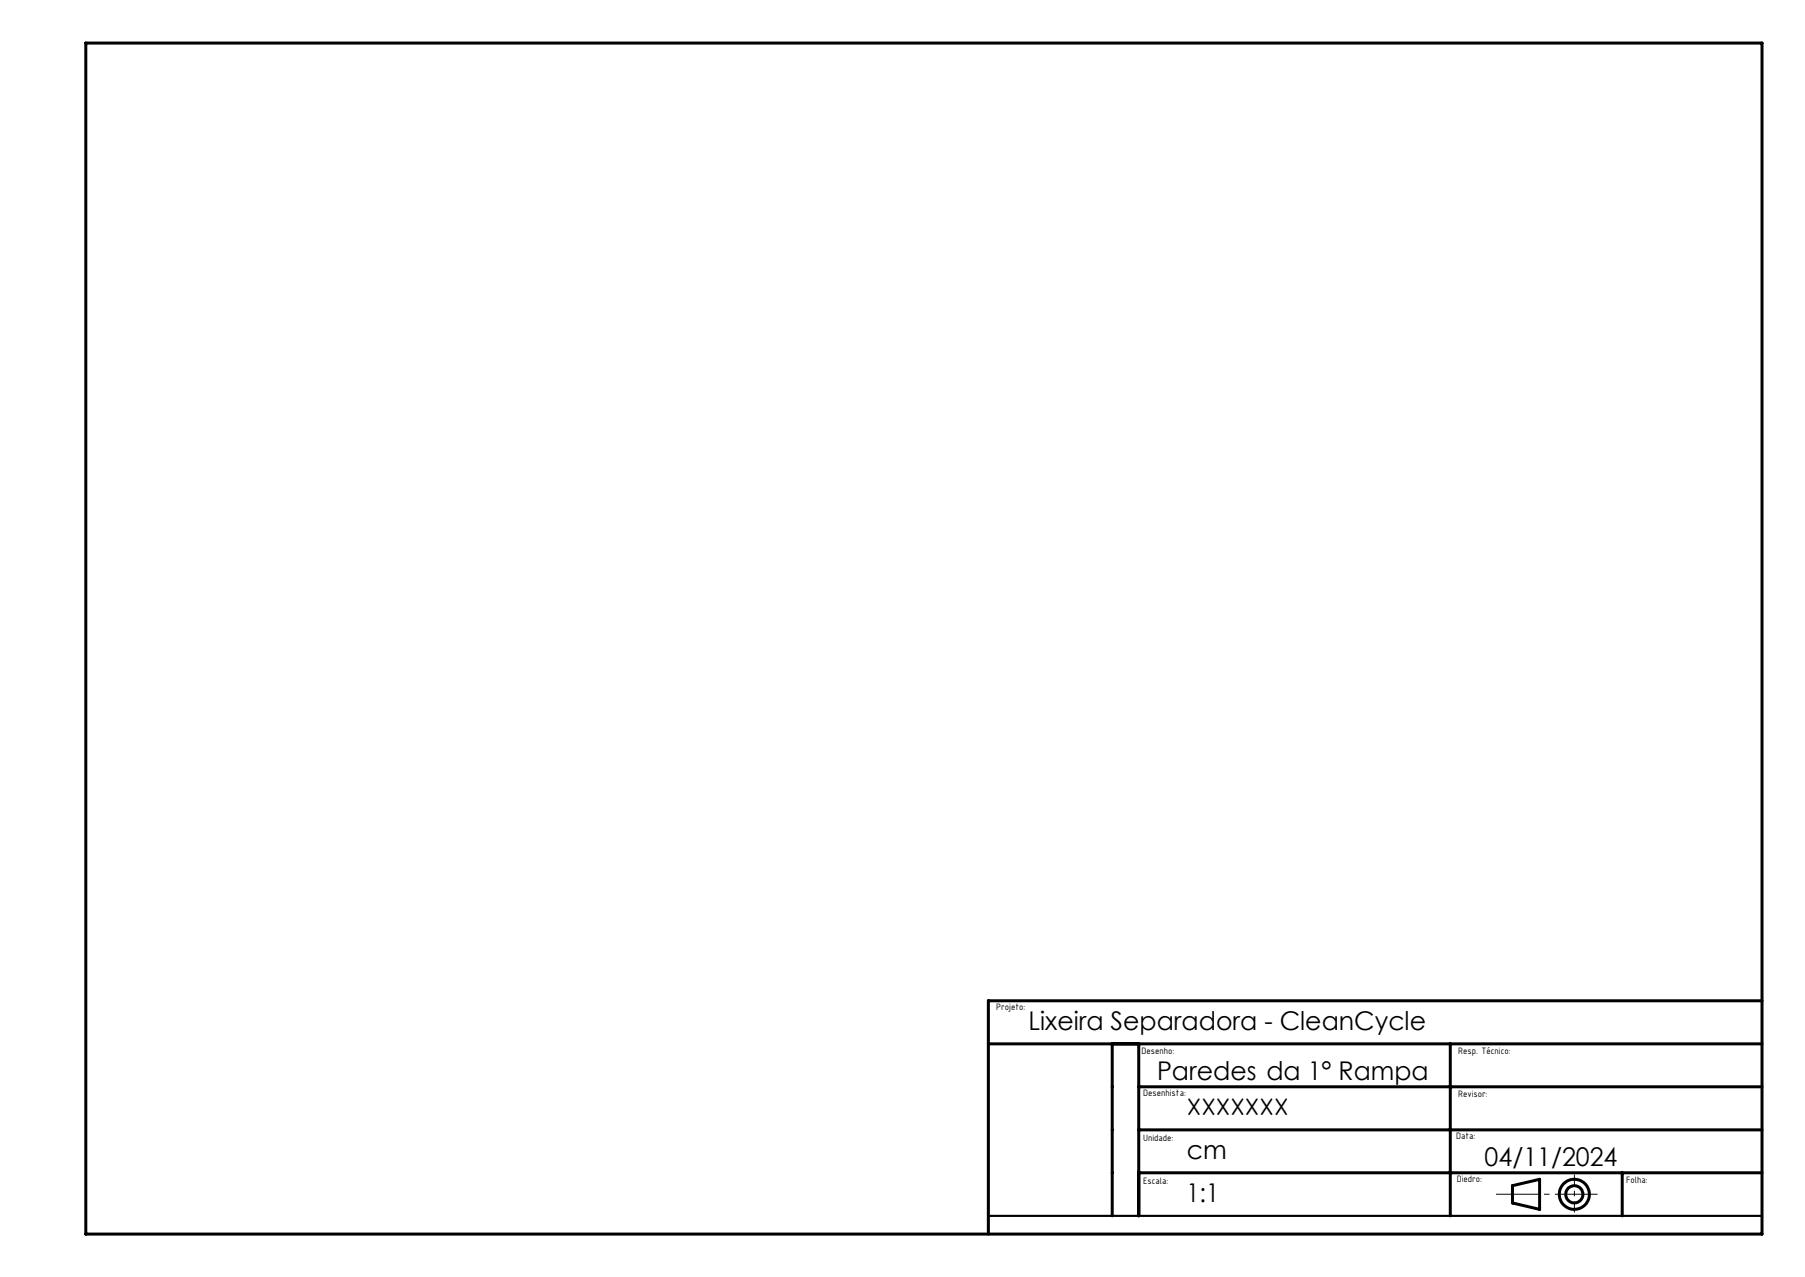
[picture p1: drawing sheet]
<svg xmlns="http://www.w3.org/2000/svg" width="420mm" height="297mm" viewBox="0 0 420 297" stroke-linecap="round" stroke-linejoin="round" font-family="sans-serif">
<g fill="none" stroke="#000" stroke-width=".7" stroke-linecap="butt">
<circle cx="366.3" cy="277.8" r="2.01"/>
<circle cx="366.3" cy="277.8" r="3.5"/>
</g>
<path d="M348.1 277.8h23.6" fill="none" stroke="#000" stroke-width=".23" stroke-dasharray="15.2 1.3 1.3 1.3" stroke-dashoffset="5.3" stroke-linecap="butt"/>
<path d="M366.3 273.2v8.8" fill="none" stroke="#000" stroke-width=".23" stroke-dasharray="15.2 1.3 1.3 1.3" stroke-dashoffset="12.7" stroke-linecap="butt"/>
<path d="M230 282.8h180" fill="none" stroke="#000" stroke-width=".5"/>
<path d="M20 10h390v277h-390zM410 232.8h-180v54.2M230 242.8h180M258.8 242.8v40M265 252.8h145M265 242.8v40M337.5 242.8v40M265 272.8h145M265 262.8h145M351.9 275.8l6.3-1.5v7l-6.3-1.5zM377.5 272.8v10" fill="none" stroke="#000" stroke-width=".7"/>
<g font-size="6">
<text x="239.3" y="239.4">Lixeira Separadora - CleanCycle</text>
<text x="269.2" y="251.1">Paredes da 1° Rampa</text>
<text x="276.2" y="259.3">XXXXXXX</text>
<text x="276.2" y="269.5">cm</text>
<text x="345.5" y="271.1">04/11/2024</text>
<text x="276.1" y="279.5">1:1</text>
</g>
<g font-size="2.3">
<text x="231.8" y="235">Projeto:</text>
<text x="265.6" y="245.1">Desenho:</text>
<text x="339.3" y="245.2">Resp. Técnico:</text>
<text x="266" y="255">Desenhista:</text>
<text x="339.3" y="255.1">Revisor:</text>
<text x="266" y="265.4">Unidade:</text>
<text x="338.8" y="265">Data:</text>
<text x="266" y="275.3">Escala:</text>
<text x="339" y="274.8">Diedro:</text>
<text x="378.4" y="275.2">Folha:</text>
</g>
</svg>
